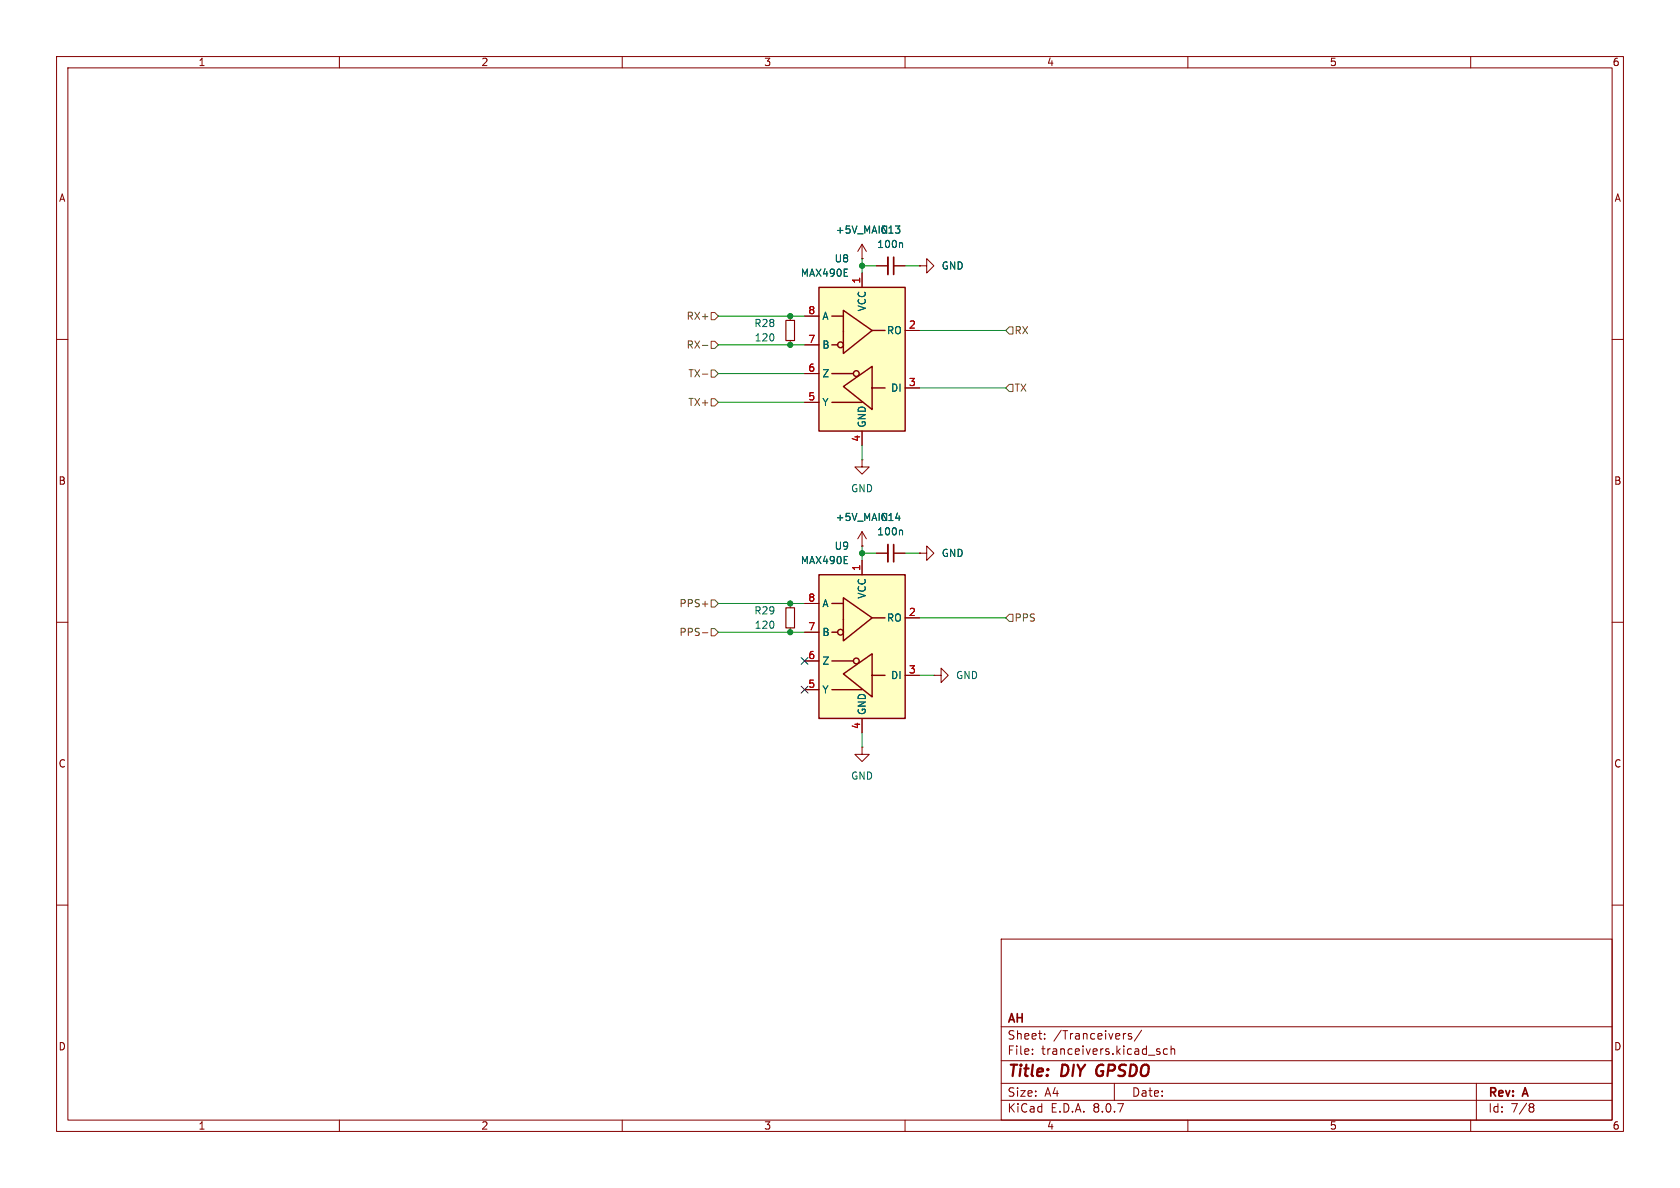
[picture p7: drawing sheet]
<svg xmlns="http://www.w3.org/2000/svg" width="297mm" height="210mm" viewBox="0 0 297 210" stroke-linecap="round" stroke-linejoin="round" font-family="sans-serif">
<g fill="none" stroke="#840000" stroke-width=".18">
<path d="M10 10h277v190h-277zM12 12h273v186h-273zM60 10v2M110 10v2M160 10v2M210 10v2M260 10v2M10 60h2M285 60h2M10 110h2M285 110h2M10 160h2"/>
<path d="M177 166h108v32h-108zM285 160h2M60 198v2M110 198v2M160 198v2M177 194.5h108M177 191.5h108M177 187.5h108M177 181.5h108M182.5 186.3v.1M182.5 185.5v.1M184.7 183.6v.1"/>
<path d="M184.7 182.8v.1M197 191.5v3M200 182.8l-.3-.1-.2 .2v.2l.5 .2v.3h-.5M201.8 182.1l-1.3 2M204.7 185.9l.3 .1 .1 .2-.2 .2h-.3M204.7 185.4l.3 .1M206.4 185.5l-.4-.1-.3 .3v.4l.1 .2h.6M207 185.5l.2-.1 .4 .1 .1 .9M207 184.9v1.5M210 198v2M260 198v2M261 191.5v6.5"/>
<path d="M270.6 195.1l.4 .1 .2 .2-.3 .3M270.6 195.7h.3M270.9 195.7l.2 .2 .1 .4-.2 .2-.4 .1"/>
</g>
<path d="M194.1 188.5a1.27 1.27 0 0 0 0 1.6" fill="none" stroke="#840000" stroke-width=".4"/>
<path d="M144.8 50.8h15.2v25.4h-15.2z" fill="#ffffc2"/>
<g fill="none" stroke="#840000" stroke-width=".25">
<path d="M144.8 50.8h15.2v25.4h-15.2zM147.1 55.9h2M149.1 54.9l5.1 3.5-5.1 4.1zM154.2 58.4h2.3M147.1 71.1h5.3M147.1 66h3.8M147.1 61h1M149.1 68.3l5.1-3.5v7.6zM154.2 68.6h2.3"/>
<circle cx="148.6" cy="61" r=".51"/>
<circle cx="151.4" cy="66" r=".51"/>
</g>
<g fill="none" stroke="#840000" stroke-width=".18">
<path d="M139.7 55.9v.7M142.2 55.9h2.6M152.4 45.7h.1M152.4 43.2v2.5M152.4 48.3v2.5M152.4 43.2l-.8 1.3M152.4 43.2l.8 1.3M154.9 47h2.1M158 47h2M160 58.4h2.6M162.6 47h1.2v1.3l1.3-1.3-1.3-1.3v1.3M162.6 47h.1"/>
<path d="M139.7 60.2v.8M142.2 71.1h2.6M142.2 66h2.6M142.2 61h2.6M152.4 76.2v2.5M160 68.6h2.6M152.4 81.3v1.3h-1.3l1.3 1.2 1.3-1.2h-1.3M152.4 81.3h.1M162.6 97.8h1.2v1.3l1.3-1.3-1.3-1.3v1.3M162.6 97.8h.1M139.7 106.7v.7M139.7 111v.8"/>
<path d="M165.1 119.4h1.3v1.3l1.2-1.3-1.2-1.3v1.3M165.1 119.4h.1M152.4 132.1v1.3h-1.3l1.3 1.2 1.3-1.2h-1.3M152.4 132.1h.1"/>
</g>
<path d="M157 45.5v3" fill="none" stroke="#840000" stroke-width=".33"/>
<path d="M158 45.5v3" fill="none" stroke="#840000" stroke-width=".3"/>
<path d="M159.4 42.9l.2 .2v.7" fill="none" stroke="#006464" stroke-width=".18"/>
<path d="M138.9 56.6h1.6v3.6h-1.6zM138.9 107.4h1.6v3.6h-1.6z" fill="none" stroke="#840000" stroke-width=".2"/>
<path d="M144.8 101.6h15.2v25.4h-15.2z" fill="#ffffc2"/>
<g fill="none" stroke="#840000" stroke-width=".25">
<path d="M144.8 101.6h15.2v25.4h-15.2zM147.1 116.8h3.8M147.1 106.7h2M147.1 111.8h1M149.1 119.1l5.1-3.5v7.6zM149.1 105.7l5.1 3.5-5.1 4.1zM154.2 119.4h2.3M154.2 109.2h2.3M147.1 121.9h5.3"/>
<circle cx="148.6" cy="111.8" r=".51"/>
<circle cx="151.4" cy="116.8" r=".51"/>
</g>
<g fill="none" stroke="#840000" stroke-width=".18">
<path d="M142.2 55.9h2.6M152.4 45.7h.1M152.4 48.3v2.5M154.9 47h2.1M158 47h2M160 58.4h2.6M162.6 47h.1M142.2 71.1h2.6M142.2 66h2.6M142.2 61h2.6M152.4 76.2v2.5M160 68.6h2.6"/>
<path d="M152.4 96.5h.1M152.4 94v2.5M152.4 99.1v2.5M152.4 94l-.8 1.3M152.4 94l.8 1.3M154.9 97.8h2.1M158 97.8h2M162.6 97.8h.1M142.2 116.8h2.6M142.2 111.8h2.6M142.2 106.7h2.6M160 109.2h2.6"/>
<path d="M160 119.4h2.6M142.2 121.9h2.6M152.4 127v2.5"/>
</g>
<path d="M157 96.3v3" fill="none" stroke="#840000" stroke-width=".33"/>
<path d="M158 96.3v3" fill="none" stroke="#840000" stroke-width=".3"/>
<path d="M159.4 42.9l.2 .2v.7M159.4 93.7l.2 .2v.7" fill="none" stroke="#006464" stroke-width=".18"/>
<g fill="none" stroke="#725600" stroke-width=".18">
<path d="M125.7 55.2h.7l.6 .7-.6 .6h-.7zM177.8 58.4l.6-.6h.7v1.3h-.7zM124.2 61.1h.9M124.2 66.1h.9M125.7 60.3h.7l.6 .7-.6 .6h-.7zM125.7 70.5h.7l.6 .6-.6 .7h-.7zM125.7 65.4h.7l.6 .6-.6 .7h-.7zM177.8 68.6l.6-.7h.7v1.3h-.7zM124.2 106.8h.9M124.2 111.9h.9M125.7 106h.7l.6 .7-.6 .6h-.7zM125.7 111.1h.7l.6 .7-.6 .6h-.7z"/>
<path d="M178.4 108.6h.7v1.3h-.7l-.6-.7z"/>
</g>
<g fill="none" stroke="#009600" stroke-width=".18">
<path d="M127 55.9h15.2M152.4 47h2.5M152.4 45.7v2.6M160 47h2.6M162.6 58.4h15.2M127 61h15.2M127 71.1h15.2M127 66h15.2M152.4 78.7v2.6M162.6 68.6h15.2M152.4 96.5v2.6M152.4 97.8h2.5"/>
<path d="M160 97.8h2.6M127 106.7h15.2M127 111.8h15.2M162.6 119.4h2.5M162.6 109.2h15.2M152.4 129.5v2.6"/>
</g>
<path d="M141.6 116.2l1.2 1.2M142.8 116.2l-1.2 1.2M141.6 121.3l1.2 1.2M142.8 121.3l-1.2 1.2" fill="none" stroke="#000084" stroke-width=".18"/>
<g fill="#009600" stroke="#009600" stroke-width=".18">
<circle cx="152.4" cy="97.8" r=".46"/>
<circle cx="139.7" cy="111.8" r=".46"/>
<circle cx="139.7" cy="106.7" r=".46"/>
<circle cx="139.7" cy="61" r=".46"/>
<circle cx="152.4" cy="47" r=".46"/>
<circle cx="139.7" cy="55.9" r=".46"/>
</g>
<g font-size="2.8" fill="#840000">
<text x="178" y="190.9">Title:</text>
<text x="187.7" y="190.9">DIY</text>
<text x="194.6" y="190.9">GPSDO</text>
</g>
<g font-size="2.1" fill="#840000">
<text x="178" y="184">Sheet:</text>
<text x="178" y="181.2">AH</text>
<text x="186.2" y="184">/Tranceivers/</text>
<text x="178" y="186.7">File:</text>
<text x="184.1" y="186.7">tranceivers.kicad_sch</text>
<text x="178" y="196.9">KiCad</text>
<text x="178" y="194.1">Size:</text>
<text x="184.7" y="194.1">A4</text>
<text x="185.7" y="196.9">E.D.A.</text>
<text x="193.3" y="196.9">8.0.7</text>
<text x="200" y="194.1">Date:</text>
<text x="263" y="194.3">Rev:</text>
<text x="263" y="196.9">Id:</text>
<text x="267.1" y="196.9">7/8</text>
<text x="269.4" y="194.3">A</text>
</g>
<g font-size="1.8" fill="#840000">
<text x="35" y="11.9">1</text>
<text x="85" y="11.9">2</text>
<text x="135" y="11.9">3</text>
<text x="185" y="11.9">4</text>
<text x="235" y="11.9">5</text>
<text x="285" y="11.9">6</text>
<text x="10.3" y="35.9">A</text>
<text x="285.3" y="35.9">A</text>
<text x="10.3" y="85.9">B</text>
<text x="285.3" y="85.9">B</text>
<text x="10.3" y="135.9">C</text>
<text x="285.3" y="135.9">C</text>
<text x="10.3" y="185.9">D</text>
<text x="285.3" y="185.9">D</text>
<text x="35" y="199.9">1</text>
<text x="85" y="199.9">2</text>
<text x="135" y="199.9">3</text>
<text x="185" y="199.9">4</text>
<text x="235" y="199.9">5</text>
<text x="285" y="199.9">6</text>
</g>
<g font-size="1.8" fill="#006464">
<text x="147.6" y="41.5">+5V_MAINC13</text>
<text x="147.5" y="46.6">U8</text>
<text x="155" y="44">100n</text>
<text x="166.4" y="47.9">GND</text>
<text x="141.5" y="49.1">MAX490E</text>
<text x="133.3" y="58">R28</text>
<text x="145.3" y="56.7">A</text>
<text x="153.3" y="55.1" transform="rotate(-90 153.3 55.1)">VCC</text>
<text x="156.7" y="59.3">RO</text>
<text x="133.3" y="60.6">120</text>
<text x="145.3" y="61.8">B</text>
<text x="145.3" y="72">Y</text>
<text x="145.3" y="66.9">Z</text>
<text x="157.4" y="69.4">DI</text>
<text x="153.3" y="75.7" transform="rotate(-90 153.3 75.7)">GND</text>
<text x="150.4" y="87.2">GND</text>
<text x="147.6" y="92.3">+5V_MAINC14</text>
<text x="155" y="94.8">100n</text>
<text x="141.5" y="99.9">MAX490E</text>
<text x="147.5" y="97.4">U9</text>
<text x="166.4" y="98.7">GND</text>
<text x="145.3" y="107.5">A</text>
<text x="153.3" y="105.9" transform="rotate(-90 153.3 105.9)">VCC</text>
<text x="133.3" y="108.8">R29</text>
<text x="133.3" y="111.4">120</text>
<text x="145.3" y="112.6">B</text>
<text x="156.7" y="110.1">RO</text>
<text x="145.3" y="117.7">Z</text>
<text x="145.3" y="122.8">Y</text>
<text x="157.4" y="120.2">DI</text>
<text x="168.9" y="120.2">GND</text>
<text x="153.3" y="126.5" transform="rotate(-90 153.3 126.5)">GND</text>
<text x="150.4" y="138">GND</text>
</g>
<g font-size="1.8" fill="#a90000">
<text x="152.1" y="50.2" transform="rotate(-90 152.1 50.2)">1</text>
<text x="142.8" y="55.6">8</text>
<text x="160.6" y="58.2">2</text>
<text x="142.8" y="65.8">6</text>
<text x="142.8" y="60.7">7</text>
<text x="142.8" y="70.9">5</text>
<text x="160.6" y="68.3">3</text>
<text x="152.1" y="78.2" transform="rotate(-90 152.1 78.2)">4</text>
<text x="152.1" y="101" transform="rotate(-90 152.1 101)">1</text>
<text x="142.8" y="106.4">8</text>
<text x="142.8" y="111.5">7</text>
<text x="160.6" y="109">2</text>
<text x="142.8" y="116.6">6</text>
<text x="160.6" y="119.1">3</text>
<text x="142.8" y="121.7">5</text>
<text x="152.1" y="129" transform="rotate(-90 152.1 129)">4</text>
</g>
<g font-size="1.8" fill="#725600">
<text x="121.3" y="56.7">RX+</text>
<text x="179.3" y="59.3">RX</text>
<text x="121.3" y="61.8">RX-</text>
<text x="121.6" y="72">TX+</text>
<text x="121.6" y="66.9">TX-</text>
<text x="179.3" y="69.4">TX</text>
<text x="120" y="107.5">PPS+</text>
<text x="120" y="112.6">PPS-</text>
<text x="179.3" y="110.1">PPS</text>
</g>
</svg>
